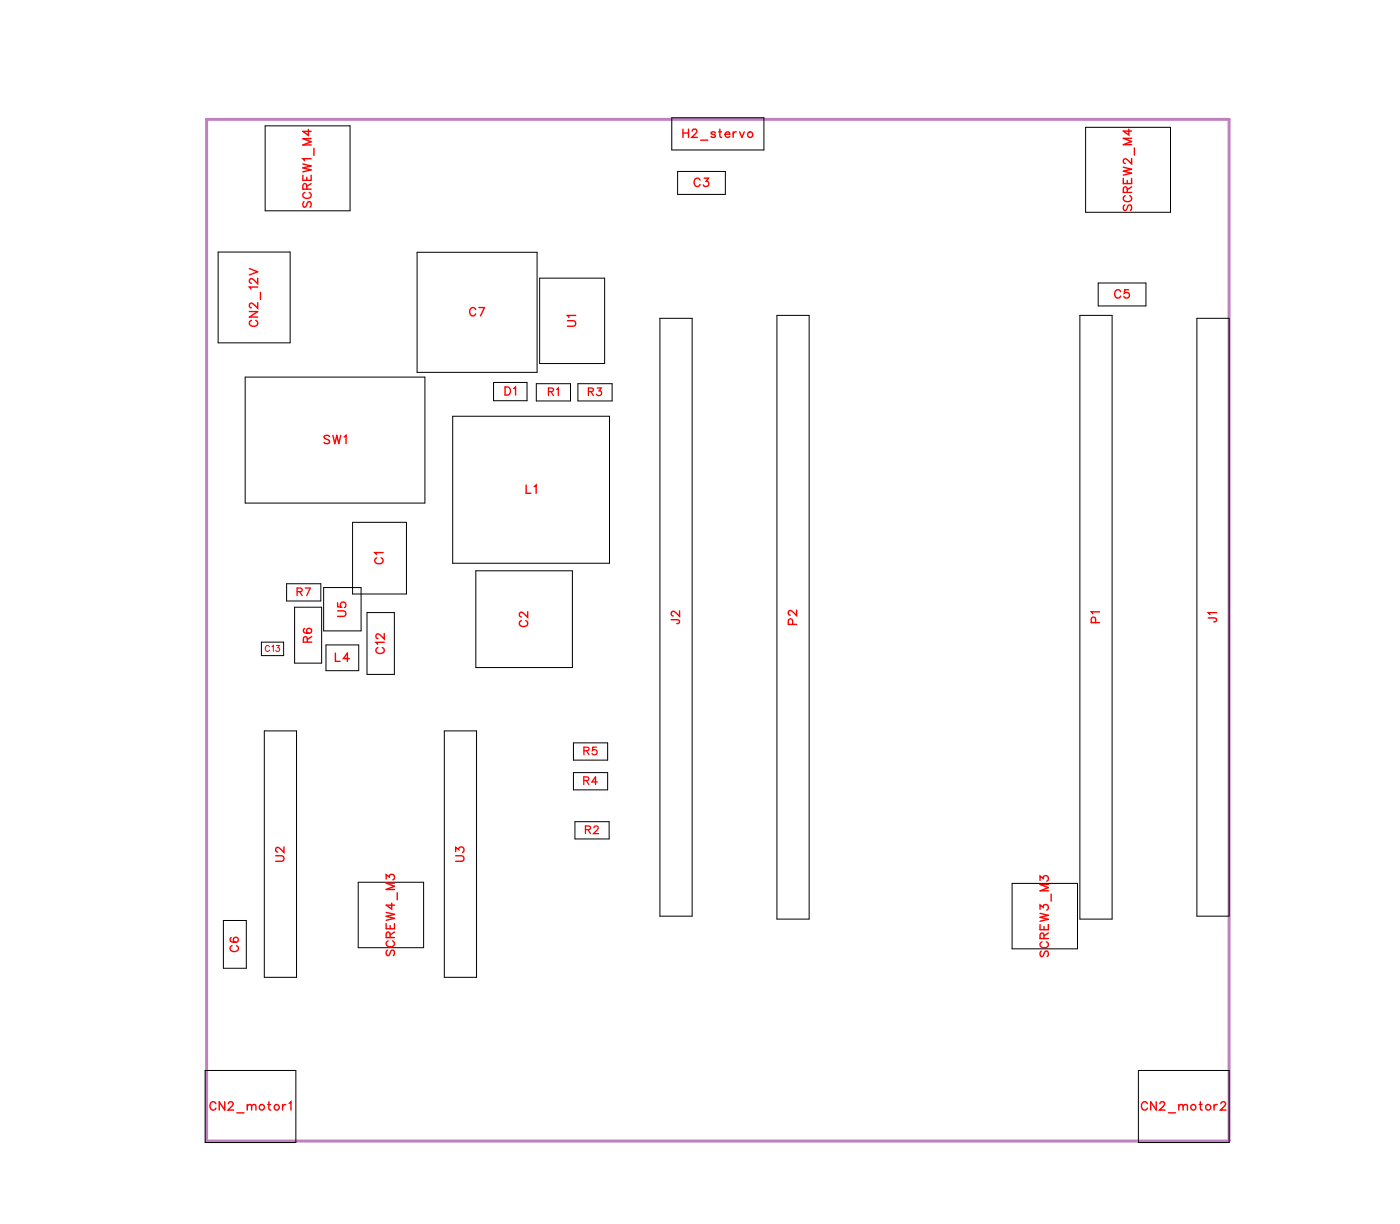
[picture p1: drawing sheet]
<svg xmlns="http://www.w3.org/2000/svg" width="120mm" height="105mm" viewBox="0 0 120 105" stroke-linecap="round" stroke-linejoin="round" font-family="sans-serif">
<path d="M17.7 10.2h87.3v87.2h-87.3z" fill="none" stroke="#bf80bf" stroke-width=".25"/>
<g fill="none" stroke="#000" stroke-width=".09">
<path d="M22.7 10.7h7.2v7.3h-7.2zM57.4 10.1h7.9v2.7h-7.9zM57.9 14.6h4.1v2h-4.1zM92.8 10.9h7.2v7.2h-7.2zM18.6 21.5h6.2v7.8h-6.2zM21 32.2h15.3v10.8h-15.3zM35.6 21.5h10.3v10.3h-10.3zM38.7 35.5h13.4v12.6h-13.4zM42.2 32.7h2.8v1.5h-2.8zM45.8 32.8h3v1.4h-3zM46.1 23.8h5.6v7.2h-5.6zM49.4 32.8h2.9v1.4h-2.9z"/>
<path d="M56.4 27.2h2.7v51h-2.7zM66.4 26.9h2.7v51.6h-2.7zM92.3 26.9h2.7v51.6h-2.7zM93.8 24.2h4.1v1.9h-4.1zM102.3 27.2h2.7v51h-2.7zM22.3 54.8h1.9v1.2h-1.9zM24.5 49.8h2.9v1.5h-2.9zM25.2 51.9h2.3v4.7h-2.3zM27.7 50.2h3.2v3.7h-3.2zM27.9 55.1h2.8v2.2h-2.8zM30.1 44.6h4.6v6.1h-4.6zM31.4 52.3h2.3v5.3h-2.3z"/>
<path d="M40.7 48.7h8.2v8.3h-8.2zM19.1 78.6h1.9v4.1h-1.9zM22.6 62.4h2.7v21.1h-2.7zM30.6 75.3h5.6v5.6h-5.6zM38 62.4h2.7v21.1h-2.7zM49 63.4h2.9v1.5h-2.9zM49 66h2.9v1.5h-2.9zM49.1 70.2h3v1.4h-3zM86.5 75.4h5.6v5.6h-5.6zM17.5 91.4h7.8v6.2h-7.8zM97.3 91.4h7.7v6.2h-7.7z"/>
</g>
<g fill="none" stroke="#f00" stroke-width=".12">
<path d="M25.9 15v.4h.7v-.4M25.9 14l.7 .2-.7 .1 .7 .2-.7 .2M26 17.2l-.1 .2 .1 .3 .2-.1 .2-.4h.1l.1 .2-.1 .3M26.1 16.4a.26 .26 0 0 0-.2 .3 .26 .26 0 0 0 .3 .2h.1a.26 .26 0 0 0 .3-.2 .26 .26 0 0 0-.2-.3M26.2 16.2v-.5h-.3v.5h.7M26.2 15.1v.3M26.4 11.1v.5l-.5-.4h.7M26.6 13.6h-.7l.1 .1M26.6 15.7l-.4 .2M26.6 11.8h-.7l.7 .3-.7 .3h.7M26.8 12.7v.6M58.4 11v.7"/>
<path d="M58.4 11.4h.4M58.8 11v.7M59.1 11.2l.2-.2h.1l.2 .2-.1 .2-.4 .3h.5M59.8 15.4a.26 .26 0 0 0-.3-.2 .26 .26 0 0 0-.2 .3v.2a.26 .26 0 0 0 .2 .2 .26 .26 0 0 0 .3-.1M59.9 12h.6M60.2 15.2h.3l-.2 .3a.24 .24 0 0 1 .2 .4 .24 .24 0 0 1-.4-.1M61.1 11.4l-.1-.1-.2 .1 .3 .1v.2h-.2l-.1-.1M61.4 11.3h.2M61.5 11v.6l.2 .1M62 11.5h.4a.23 .23 0 0 0-.3-.2 .23 .23 0 0 0-.2 .2 .23 .23 0 0 0 .2 .2l.3-.1M62.6 11.3v.4M62.9 11.3h-.1l-.2 .2"/>
<path d="M63.2 11.3l.2 .4 .2-.4M96 15.2v.5h.7v-.5M96 14.3l.7 .2-.7 .1 .7 .2-.7 .2M96.1 17.5l-.1 .2 .1 .3 .2-.1 .1-.4h.2l.1 .2-.1 .3M96.2 16.7a.26 .26 0 0 0-.2 .3 .26 .26 0 0 0 .3 .2h.1a.26 .26 0 0 0 .3-.2 .26 .26 0 0 0-.2-.3M96.3 16.4v-.4h-.2l-.1 .4h.7M96.3 15.4v.3M96.5 11v.5l-.5-.3h.7M96.7 13.5v.5l-.3-.3-.3-.1-.1 .1v.1l.2 .2M96.7 16l-.4 .2M96.7 11.8h-.7l.7 .3-.7 .3h.7M96.9 12.6v.6"/>
<path d="M21.3 26.6h.7l-.7 .5h.7M21.3 22.9l.7 .3-.7 .3M21.5 27.4a.26 .26 0 0 0-.2 .3 .26 .26 0 0 0 .3 .2h.2a.26 .26 0 0 0 .2-.2 .26 .26 0 0 0-.1-.3M22 25.9v.4l-.3-.3-.3-.1-.1 .1v.2l.2 .1M22 24.5h-.7l.1 .2M22 23.8v.4l-.3-.3-.3-.1-.1 .1v.2l.2 .1M22.3 25v.6M28.2 37.3l-.2-.1-.3 .1 .1 .1 .4 .3v.1l-.2 .1-.3-.1M28.4 37.2l.2 .7 .2-.7 .2 .7 .1-.7M29.4 37.3l.2-.1v.7M40.6 26.4a.26 .26 0 0 0-.3-.1 .26 .26 0 0 0-.2 .2v.2a.26 .26 0 0 0 .2 .3 .26 .26 0 0 0 .3-.2M40.9 26.3h.5l-.3 .7"/>
<path d="M43.2 33h.2a.37 .37 0 0 1 .2 .4 .37 .37 0 0 1-.2 .3h-.2zM43.9 33.2l.2-.2v.7M48.5 27.4h.5l.2 .2-.1 .2-.6 .1M49.2 26.9h-.7l.1 .2M95.8 24.9a.26 .26 0 0 0-.3-.2 .26 .26 0 0 0-.2 .3v.2a.26 .26 0 0 0 .2 .3 .26 .26 0 0 0 .3-.2M96.4 24.7h-.3v.3a.25 .25 0 0 1 .4 0 .25 .25 0 0 1-.1 .4 .25 .25 0 0 1-.4-.1M26 53.7a.35 .35 0 0 0 .2 .4 .35 .35 0 0 0 .4-.2 .22 .22 0 0 0-.2-.3 .22 .22 0 0 0-.2 .2 .22 .22 0 0 0 .2 .3M26.3 54.8l-.1-.4h-.1l-.2 .1v.3h.7M26.6 54.4l-.3 .2M28.7 55.8v.7h.4M28.9 52.2h.5l.2 .2-.1 .2h-.6M28.9 51.5v.3l.3 .1a.25 .25 0 0 1-.1-.4 .25 .25 0 0 1 .4 0 .25 .25 0 0 1-.1 .4"/>
<path d="M29.9 56.2h-.6l.4-.4v.7M32.2 47.6a.26 .26 0 0 0-.2 .3 .26 .26 0 0 0 .3 .2h.2a.26 .26 0 0 0 .2-.2 .26 .26 0 0 0-.1-.3M32.3 55.3a.26 .26 0 0 0-.2 .3 .26 .26 0 0 0 .3 .2h.2a.26 .26 0 0 0 .2-.2 .26 .26 0 0 0-.1-.3M32.7 47.2h-.7l.2 .2M32.8 54.9h-.7l.2 .1M32.8 54.1v.5l-.3-.4-.2-.1-.2 .2v.1l.2 .1M44.6 53a.26 .26 0 0 0-.2 .3 .26 .26 0 0 0 .3 .2h.1a.26 .26 0 0 0 .3-.2 .26 .26 0 0 0-.2-.3M45 41.4v.7h.4M45.1 52.2v.5l-.3-.3-.3-.1-.1 .1v.1l.2 .2M45.6 41.6l.2-.2v.7M57.4 52.9l.6 .1v.2l-.2 .1M58.1 52.2v.4l-.4-.3-.2-.1-.1 .1v.2l.1 .1"/>
<path d="M67.7 53.3v-.4h-.3v.4h.7M68.1 52.1v.5l-.4-.4-.2-.1-.1 .2v.1l.1 .1M93.6 53.2v-.4l-.3-.1v.5h.7M94 52.2h-.7l.1 .2M103.3 52.8h.6v.2l-.2 .1M104 52.3h-.7l.1 .2M23.6 73.1h.5l.2 .2-.1 .2-.6 .1M24.3 72.3v.5l-.4-.3-.2-.1-.1 .1v.1l.1 .2M33 75.1v-.4l.3 .2a.24 .24 0 0 1 .4-.2 .24 .24 0 0 1-.1 .4M33 78.9v.4h.7v-.4M33 77.9l.7 .2-.7 .2 .7 .1-.7 .2M33.3 79v.3"/>
<path d="M33.5 77.1v.5l-.5-.3h.7M33.7 79.6l-.4 .2M33.7 75.4h-.7l.7 .3-.7 .3h.7M33.9 76.2v.6M38.9 73.1h.5l.2 .2-.1 .2-.6 .1M38.9 72.7v-.3l.3 .2a.24 .24 0 0 1 .4-.2 .24 .24 0 0 1-.1 .4M88.9 77.6v-.3l.2 .2a.24 .24 0 0 1 .4-.2 .24 .24 0 0 1 0 .4M88.9 75.2v-.4l.2 .2a.24 .24 0 0 1 .4-.2 .24 .24 0 0 1 0 .4M88.9 79v.4h.7v-.4M88.9 78l.7 .2-.7 .1 .7 .2-.7 .2M89.2 79.1v.3M89.6 79.7l-.4 .2"/>
<path d="M89.6 75.5h-.7l.7 .3-.7 .3h.7M89.8 76.4v.6M18.5 94.3a.26 .26 0 0 0-.3-.2 .26 .26 0 0 0-.3 .3v.1a.26 .26 0 0 0 .3 .3 .26 .26 0 0 0 .3-.2M19.2 94.1v.7l-.5-.7v.7M19.5 94.3l.2-.2h.1l.1 .1-.1 .3-.3 .3h.5M19.8 80.1h-.1a.35 .35 0 0 0 .3 .4 .35 .35 0 0 0 .4-.2 .22 .22 0 0 0-.2-.3 .22 .22 0 0 0-.3 .2 .22 .22 0 0 0 .2 .3M19.8 80.8a.26 .26 0 0 0-.1 .3 .26 .26 0 0 0 .2 .2h.2a.26 .26 0 0 0 .3-.2 .26 .26 0 0 0-.2-.3M20.2 95h.6M21.1 94.5l.2-.2 .2 .1v.4M21.1 94.3v.5M21.5 94.5l.2-.2 .1 .1 .1 .4M22.9 94.3h.2"/>
<path d="M23 94.1v.6l.1 .1M24.1 94.3v.5M24.4 94.3l-.2 .1-.1 .1M24.7 94.2l.2-.1v.7M33.1 81.1l-.1 .2 .1 .3 .2-.1 .2-.4h.1l.1 .2-.1 .3M33.2 80.3a.26 .26 0 0 0-.2 .3 .26 .26 0 0 0 .3 .3h.1a.26 .26 0 0 0 .3-.3 .26 .26 0 0 0-.2-.3M33.3 80.1v-.4l-.2-.1-.1 .5h.7M89 81.2l-.1 .2 .1 .3 .1-.1 .3-.4h.1l.1 .2-.1 .3M89 80.4a.26 .26 0 0 0-.1 .3 .26 .26 0 0 0 .2 .2h.2a.26 .26 0 0 0 .3-.2 .26 .26 0 0 0-.2-.3M89.2 80.1v-.4h-.3v.4h.7M98.1 94.3a.26 .26 0 0 0-.3-.2 .26 .26 0 0 0-.3 .3v.1a.26 .26 0 0 0 .3 .3 .26 .26 0 0 0 .3-.2M98.8 94.1v.7l-.5-.7v.7"/>
<path d="M99.1 94.3l.2-.2h.1l.1 .1-.1 .3-.3 .3h.5M99.8 95h.6M100.7 94.5l.2-.2 .2 .1v.4M100.7 94.3v.5M101.1 94.5l.2-.2 .1 .1 .1 .4M102.5 94.3h.2M102.6 94.1v.6l.1 .1M103.7 94.3v.5M104 94.3l-.1 .1-.2 .1M104.3 94.3l.2-.2h.1l.1 .1-.1 .3-.3 .3h.5"/>
<circle cx="64.1" cy="11.5" r=".23"/>
<circle cx="22.4" cy="94.6" r=".23"/>
<circle cx="23.6" cy="94.6" r=".23"/>
<circle cx="102" cy="94.6" r=".23"/>
<circle cx="103.2" cy="94.6" r=".23"/>
</g>
<g fill="none" stroke="#f00" stroke-width=".11">
<path d="M46.9 33.4h.3l.1-.2-.4-.1v.7M47.1 33.4l.2 .4M47.6 33.3l.1-.2v.7M50.3 33.4h.4v-.2l-.4-.1v.7M50.5 33.4l.2 .4M51 33.1h.4l-.2 .3a.22 .22 0 0 1 .2 .3 .22 .22 0 0 1-.4 0M25.4 50.5h.4v-.2l-.4-.1v.7M25.6 50.5l.2 .4M26.1 50.2h.4l-.3 .7M49.9 66.7l.4-.1v-.2l-.4-.1v.7M49.9 64.1h.4v-.2l-.4-.1v.7M50 70.8h.4v-.2l-.4-.1v.7"/>
<path d="M50.1 66.7l.2 .3M50.1 64.1l.2 .4M50.2 70.8l.3 .4M50.8 70.7l.1-.2 .2 .2-.4 .5h.5M51 63.8h-.3l-.1 .3a.23 .23 0 0 1 .4 0 .23 .23 0 0 1-.1 .3 .23 .23 0 0 1-.3-.1M51 66.8h-.4l.3-.5v.7"/>
</g>
<path d="M23 55.2a.19 .19 0 0 0-.2-.1 .19 .19 0 0 0-.1 .2v.1a.19 .19 0 0 0 .1 .2 .19 .19 0 0 0 .2-.1M23.2 55.2l.2-.1v.5M23.6 55.1h.3l-.2 .2a.18 .18 0 0 1 .2 .3 .17 .17 0 0 1-.3-.1" fill="none" stroke="#f00" stroke-width=".09"/>
<g font-size="1.2" fill="#fff">
<text x="26.9" y="17.8" transform="rotate(-90 26.9 17.8)">SCREW1_M4</text>
<text x="58.3" y="12">H2_stervo</text>
<text x="59.3" y="16.2">C3</text>
<text x="97" y="18" transform="rotate(-90 97 18)">SCREW2_M4</text>
<text x="22.3" y="27.9" transform="rotate(-90 22.3 27.9)">CN2_12V</text>
<text x="40.1" y="27.3">C7</text>
<text x="49.5" y="27.9" transform="rotate(-90 49.5 27.9)">U1</text>
<text x="95.2" y="25.7">C5</text>
<text x="43.1" y="34">D1</text>
<text x="27.6" y="38.2">SW1</text>
<text x="44.9" y="42.4">L1</text>
<text x="29.9" y="52.7" transform="rotate(-90 29.9 52.7)">U5</text>
<text x="33" y="48.2" transform="rotate(-90 33 48.2)">C1</text>
<text x="45.4" y="53.6" transform="rotate(-90 45.4 53.6)">C2</text>
<text x="58.4" y="53.3" transform="rotate(-90 58.4 53.3)">J2</text>
<text x="68.4" y="53.4" transform="rotate(-90 68.4 53.4)">P2</text>
<text x="94.3" y="53.2" transform="rotate(-90 94.3 53.2)">P1</text>
<text x="104.3" y="53.2" transform="rotate(-90 104.3 53.2)">J1</text>
<text x="26.9" y="54.9" transform="rotate(-90 26.9 54.9)">R6</text>
<text x="28.6" y="56.8">L4</text>
<text x="33.1" y="55.9" transform="rotate(-90 33.1 55.9)">C12</text>
<text x="24.6" y="73.6" transform="rotate(-90 24.6 73.6)">U2</text>
<text x="39.9" y="73.6" transform="rotate(-90 39.9 73.6)">U3</text>
<text x="20.7" y="81.3" transform="rotate(-90 20.7 81.3)">C6</text>
<text x="34" y="81.7" transform="rotate(-90 34 81.7)">SCREW4_M3</text>
<text x="89.9" y="81.7" transform="rotate(-90 89.9 81.7)">SCREW3_M3</text>
<text x="17.9" y="95.1">CN2_motor1</text>
<text x="97.5" y="95.1">CN2_motor2</text>
</g>
<g font-size="1.1" fill="#fff">
<text x="46.8" y="34.1">R1</text>
<text x="50.2" y="34.1">R3</text>
<text x="25.3" y="51.1">R7</text>
<text x="49.8" y="64.7">R5</text>
<text x="49.8" y="67.3">R4</text>
<text x="50" y="71.5">R2</text>
</g>
<text font-size=".9" fill="#fff" x="22.6" y="55.8">C13</text>
</svg>
